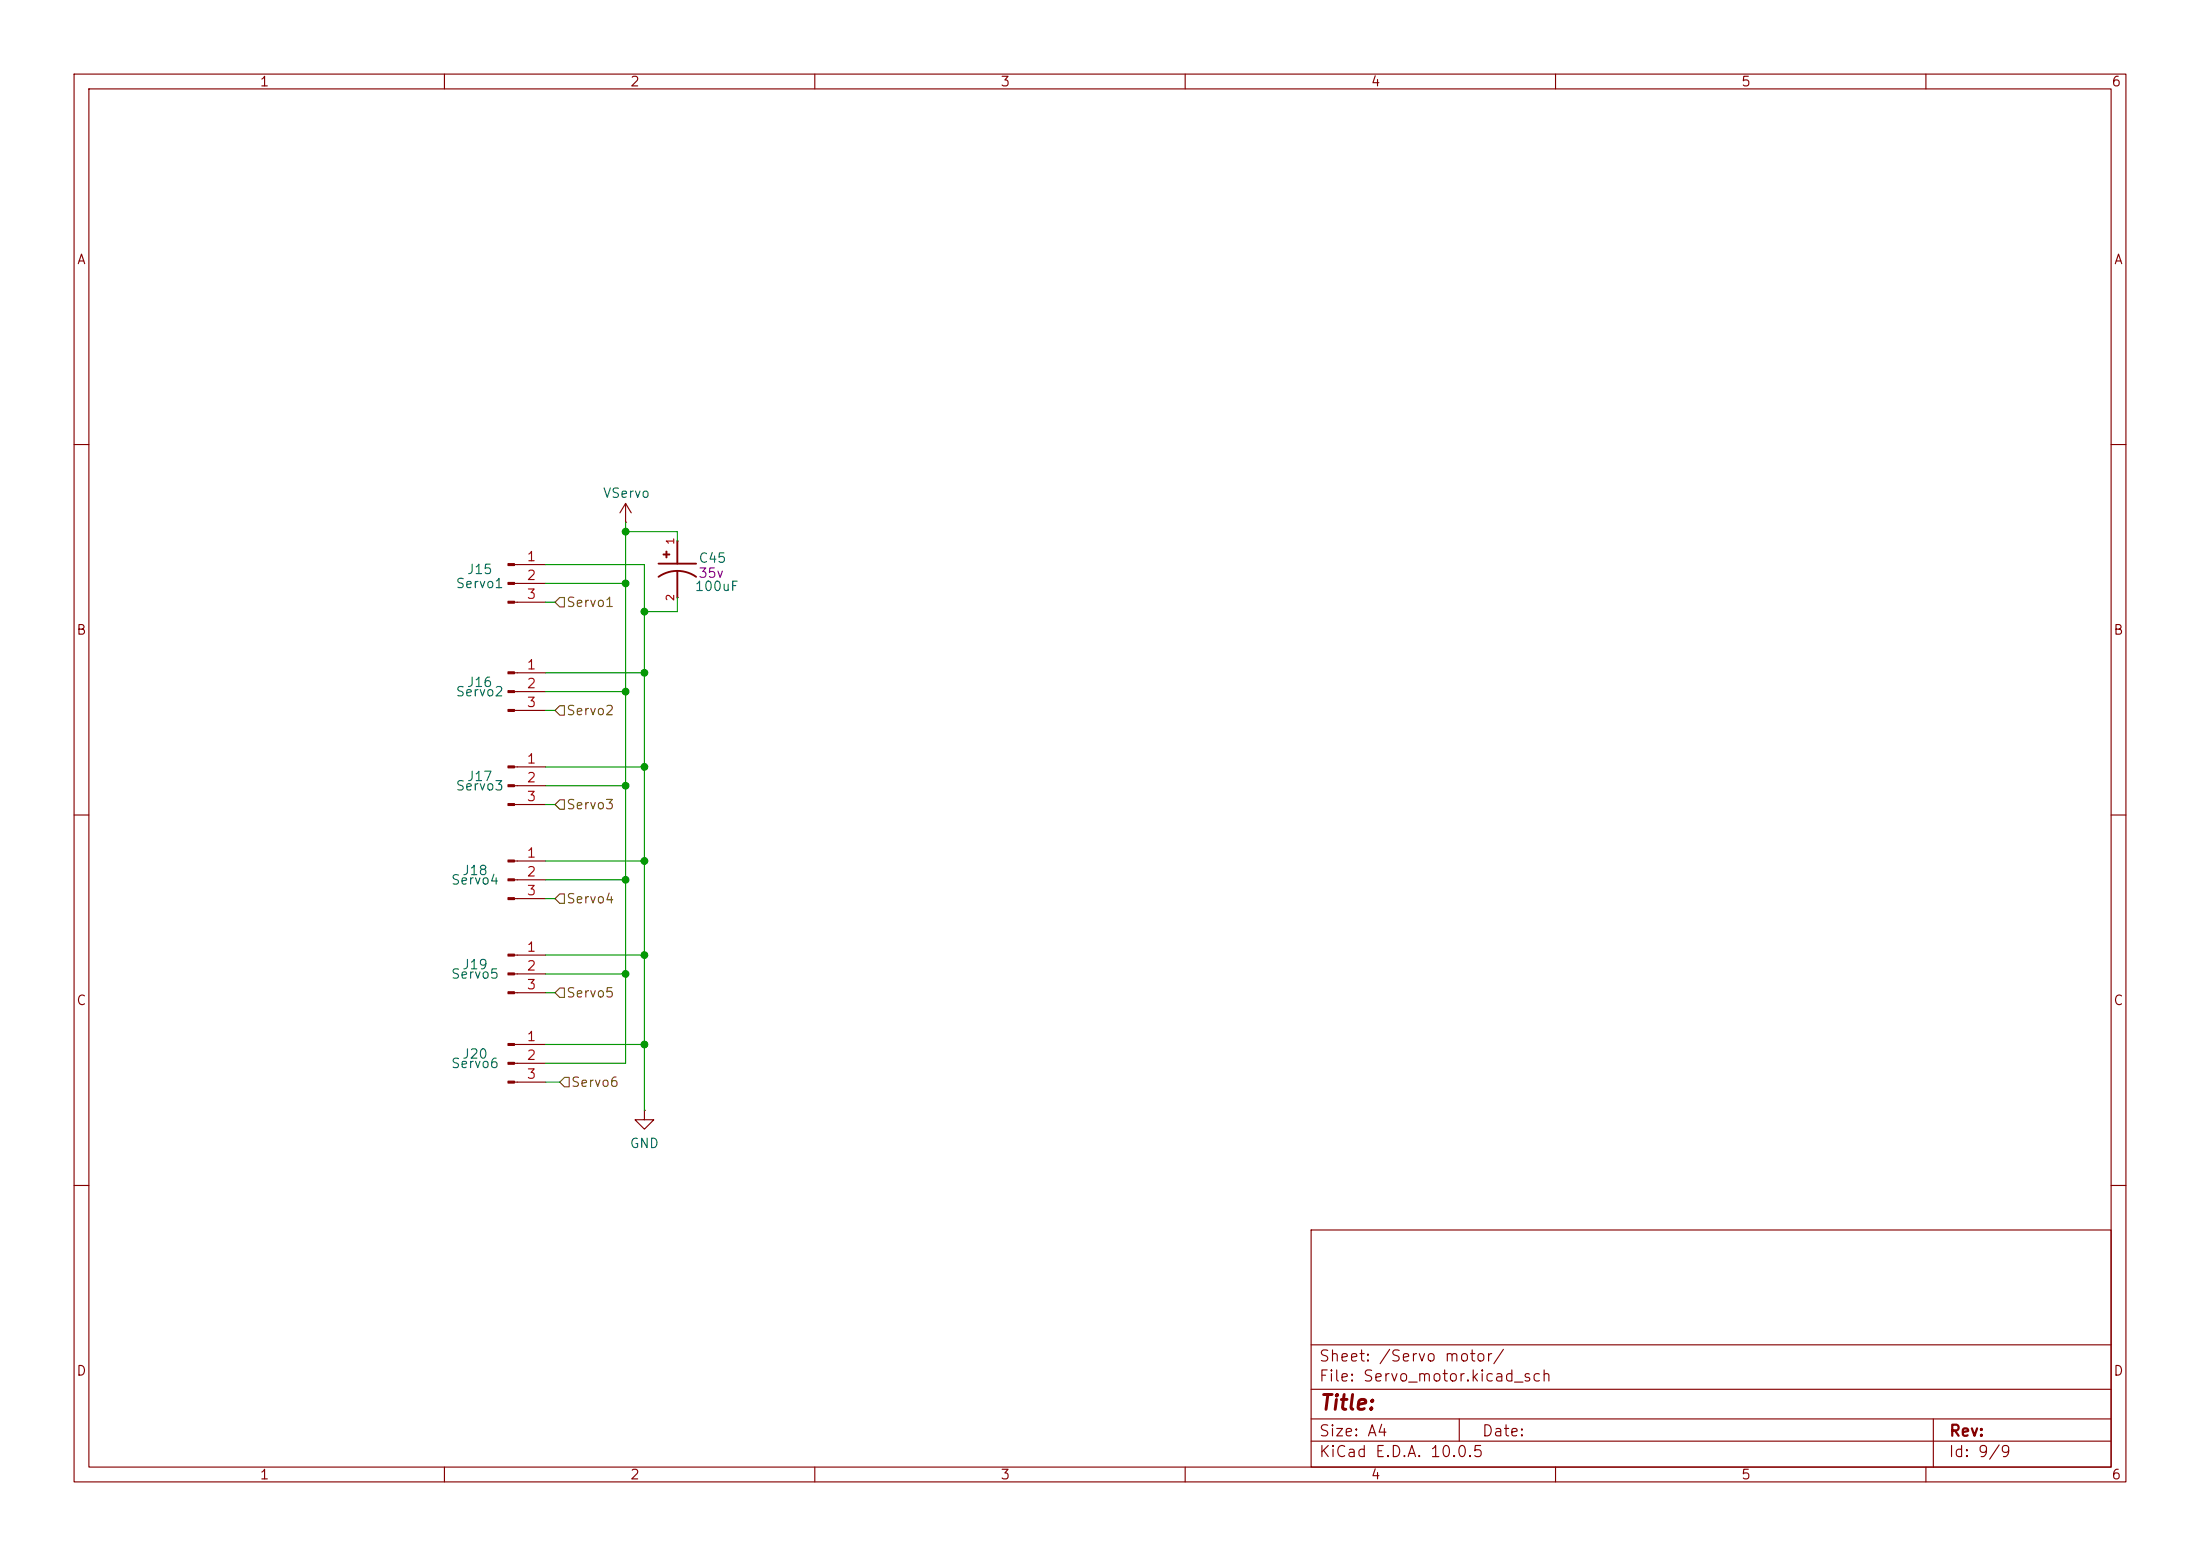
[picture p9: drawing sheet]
(kicad_sch
 (version 20260306)
 (generator "eeschema")
 (generator_version "10.0")
 (paper "A4")
 (lib_symbols
  (symbol "Connector:Conn_01x03_Pin"
   (pin_names
    (offset 1.016) (hide yes)) (exclude_from_sim no) (in_bom yes) (on_board yes)
   (in_pos_files yes)
   (duplicate_pin_numbers_are_jumpers no)
   (property "Reference" "J" (at 0 5.08 0) (show_name no) (do_not_autoplace no) (effects (font (size 1.27 1.27))))
   (property "Value" "Conn_01x03_Pin" (at 0 -5.08 0) (show_name no) (do_not_autoplace no) (effects (font (size 1.27 1.27))))
   (property "Footprint" "" (at 0 0 0) (show_name no) (do_not_autoplace no) (hide yes) (effects (font (size 1.27 1.27))))
   (property "Datasheet" "" (at 0 0 0) (show_name no) (do_not_autoplace no) (hide yes) (effects (font (size 1.27 1.27))))
   (property "Description" "Generic connector, single row, 01x03, script generated" (at 0 0 0) (show_name no) (do_not_autoplace no) (hide yes) (effects (font (size 1.27 1.27))))
   (property "ki_locked" "" (at 0 0 0) (show_name no) (do_not_autoplace no) (effects (font (size 1.27 1.27))))
   (symbol "Conn_01x03_Pin_1_1"
    (rectangle (start 0.8636 2.667) (end 0 2.413) (stroke (width 0.1524) (type default)) (fill (type outline)))
    (rectangle (start 0.8636 0.127) (end 0 -0.127) (stroke (width 0.1524) (type default)) (fill (type outline)))
    (rectangle (start 0.8636 -2.413) (end 0 -2.667) (stroke (width 0.1524) (type default)) (fill (type outline)))
    (polyline (pts (xy 1.27 2.54) (xy 0.8636 2.54)) (stroke (width 0.1524) (type default)) (fill (type none)))
    (polyline (pts (xy 1.27 0) (xy 0.8636 0)) (stroke (width 0.1524) (type default)) (fill (type none)))
    (polyline (pts (xy 1.27 -2.54) (xy 0.8636 -2.54)) (stroke (width 0.1524) (type default)) (fill (type none)))
    (pin passive line (at 5.08 2.54 180) (length 3.81) (name "Pin_1" (effects (font (size 1.27 1.27)))) (number "1" (effects (font (size 1.27 1.27)))))
    (pin passive line (at 5.08 0 180) (length 3.81) (name "Pin_2" (effects (font (size 1.27 1.27)))) (number "2" (effects (font (size 1.27 1.27)))))
    (pin passive line (at 5.08 -2.54 180) (length 3.81) (name "Pin_3" (effects (font (size 1.27 1.27)))) (number "3" (effects (font (size 1.27 1.27))))))
   (embedded_fonts no))
  (symbol "Library:A768EB226M1HLAE048"
   (pin_names
    (offset 1.016)) (exclude_from_sim no) (in_bom yes) (on_board yes)
   (in_pos_files yes)
   (duplicate_pin_numbers_are_jumpers no)
   (property "Reference" "C" (at -0.762 4.572 0) (show_name no) (do_not_autoplace no) (effects (font (size 1.27 1.27)) (justify left bottom)))
   (property "Value" "A768EB226M1HLAE048" (at -10.414 2.794 0) (show_name no) (do_not_autoplace no) (effects (font (size 1.27 1.27)) (justify left bottom)))
   (property "Footprint" "Library:CAPAE660X600N" (at -0.762 7.112 0) (show_name no) (do_not_autoplace no) (hide yes) (effects (font (size 1.27 1.27)) (justify bottom)))
   (property "Datasheet" "" (at 0 0 0) (show_name no) (do_not_autoplace no) (hide yes) (effects (font (size 1.27 1.27))))
   (property "Description" "" (at 0 0 0) (show_name no) (do_not_autoplace no) (hide yes) (effects (font (size 1.27 1.27))))
   (property "PARTREV" "" (at 1.27 4.826 0) (show_name no) (do_not_autoplace no) (hide yes) (effects (font (size 1.27 1.27)) (justify bottom)))
   (property "MANUFACTURER" "" (at 3.302 5.08 0) (show_name no) (do_not_autoplace no) (hide yes) (effects (font (size 1.27 1.27)) (justify bottom)))
   (property "MAXIMUM_PACKAGE_HEIGHT" "" (at 6.858 8.636 0) (show_name no) (do_not_autoplace no) (hide yes) (effects (font (size 1.27 1.27)) (justify bottom)))
   (property "STANDARD" "" (at 0 0 0) (show_name no) (do_not_autoplace no) (hide yes) (effects (font (size 1.27 1.27)) (justify bottom)))
   (symbol "A768EB226M1HLAE048_0_0"
    (polyline (pts (xy -3.81 0) (xy -0.762 0)) (stroke (width 0.254) (type default)) (fill (type none)))
    (rectangle (start -2.443 -1.532) (end -1.554 -1.405) (stroke (width 0.1) (type default)) (fill (type outline)))
    (rectangle (start -2.062 -1.913) (end -1.935 -1.024) (stroke (width 0.1) (type default)) (fill (type outline)))
    (polyline (pts (xy -0.762 2.54) (xy -0.762 -2.54)) (stroke (width 0.254) (type default)) (fill (type none)))
    (polyline (pts (xy 0.254 0) (xy 3.81 0)) (stroke (width 0.254) (type default)) (fill (type none)))
    (arc (start 1.016 -2.54) (mid 0.2151 0) (end 1.016 2.54) (stroke (width 0.254) (type default)) (fill (type none)))
    (pin passive line (at -3.81 0 0) (length 0) (name "" (effects (font (size 1.016 1.016)))) (number "1" (effects (font (size 1.016 1.016)))))
    (pin passive line (at 3.81 0 180) (length 0) (name "" (effects (font (size 1.016 1.016)))) (number "2" (effects (font (size 1.016 1.016))))))
   (embedded_fonts no))
  (symbol "power:+4V"
   (power global)
   (pin_numbers (hide yes))
   (pin_names
    (offset 0) (hide yes)) (exclude_from_sim no) (in_bom yes) (on_board yes)
   (in_pos_files yes)
   (duplicate_pin_numbers_are_jumpers no)
   (property "Reference" "#PWR" (at 0 -3.81 0) (show_name no) (do_not_autoplace no) (hide yes) (effects (font (size 1.27 1.27))))
   (property "Value" "+4V" (at 0 3.556 0) (show_name no) (do_not_autoplace no) (effects (font (size 1.27 1.27))))
   (property "Footprint" "" (at 0 0 0) (show_name no) (do_not_autoplace no) (hide yes) (effects (font (size 1.27 1.27))))
   (property "Datasheet" "" (at 0 0 0) (show_name no) (do_not_autoplace no) (hide yes) (effects (font (size 1.27 1.27))))
   (property "Description" "Power symbol creates a global label with name \"+4V\"" (at 0 0 0) (show_name no) (do_not_autoplace no) (hide yes) (effects (font (size 1.27 1.27))))
   (symbol "+4V_0_1"
    (polyline (pts (xy -0.762 1.27) (xy 0 2.54)) (stroke (width 0) (type default)) (fill (type none)))
    (polyline (pts (xy 0 2.54) (xy 0.762 1.27)) (stroke (width 0) (type default)) (fill (type none)))
    (polyline (pts (xy 0 0) (xy 0 2.54)) (stroke (width 0) (type default)) (fill (type none))))
   (symbol "+4V_1_1"
    (pin power_in line (at 0 0 90) (length 0) (name "" (effects (font (size 1.27 1.27)))) (number "1" (effects (font (size 1.27 1.27))))))
   (embedded_fonts no))
  (symbol "power:GND"
   (power global)
   (pin_numbers (hide yes))
   (pin_names
    (offset 0) (hide yes)) (exclude_from_sim no) (in_bom yes) (on_board yes)
   (in_pos_files yes)
   (duplicate_pin_numbers_are_jumpers no)
   (property "Reference" "#PWR" (at 0 -6.35 0) (show_name no) (do_not_autoplace no) (hide yes) (effects (font (size 1.27 1.27))))
   (property "Value" "GND" (at 0 -3.81 0) (show_name no) (do_not_autoplace no) (effects (font (size 1.27 1.27))))
   (property "Footprint" "" (at 0 0 0) (show_name no) (do_not_autoplace no) (hide yes) (effects (font (size 1.27 1.27))))
   (property "Datasheet" "" (at 0 0 0) (show_name no) (do_not_autoplace no) (hide yes) (effects (font (size 1.27 1.27))))
   (property "Description" "Power symbol creates a global label with name \"GND\" , ground" (at 0 0 0) (show_name no) (do_not_autoplace no) (hide yes) (effects (font (size 1.27 1.27))))
   (symbol "GND_0_1"
    (polyline (pts (xy 0 0) (xy 0 -1.27) (xy 1.27 -1.27) (xy 0 -2.54) (xy -1.27 -1.27) (xy 0 -1.27)) (stroke (width 0) (type default)) (fill (type none))))
   (symbol "GND_1_1"
    (pin power_in line (at 0 0 270) (length 0) (name "" (effects (font (size 1.27 1.27)))) (number "1" (effects (font (size 1.27 1.27))))))
   (embedded_fonts no)))
 (junction
  (at 86.995 90.805)
  (diameter 0)
  (color 0 0 0 0))
 (junction
  (at 84.455 106.045)
  (diameter 0)
  (color 0 0 0 0))
 (junction
  (at 84.455 71.755)
  (diameter 0)
  (color 0 0 0 0))
 (junction
  (at 86.995 116.205)
  (diameter 0)
  (color 0 0 0 0))
 (junction
  (at 84.455 78.74)
  (diameter 0)
  (color 0 0 0 0))
 (junction
  (at 84.455 131.445)
  (diameter 0)
  (color 0 0 0 0))
 (junction
  (at 86.995 82.55)
  (diameter 0)
  (color 0 0 0 0))
 (junction
  (at 84.455 118.745)
  (diameter 0)
  (color 0 0 0 0))
 (junction
  (at 86.995 103.505)
  (diameter 0)
  (color 0 0 0 0))
 (junction
  (at 84.455 93.345)
  (diameter 0)
  (color 0 0 0 0))
 (junction
  (at 86.995 140.97)
  (diameter 0)
  (color 0 0 0 0))
 (junction
  (at 86.995 128.905)
  (diameter 0)
  (color 0 0 0 0))
 (wire
  (pts (xy 73.66 106.045) (xy 84.455 106.045))
  (stroke (width 0) (type default)))
 (wire
  (pts (xy 73.66 128.905) (xy 86.995 128.905))
  (stroke (width 0) (type default)))
 (wire
  (pts (xy 73.66 93.345) (xy 84.455 93.345))
  (stroke (width 0) (type default)))
 (wire
  (pts (xy 73.66 108.585) (xy 74.93 108.585))
  (stroke (width 0) (type default)))
 (wire
  (pts (xy 84.455 78.74) (xy 84.455 93.345))
  (stroke (width 0) (type default)))
 (wire
  (pts (xy 73.66 121.285) (xy 74.93 121.285))
  (stroke (width 0) (type default)))
 (wire
  (pts (xy 86.995 140.97) (xy 86.995 149.86))
  (stroke (width 0) (type default)))
 (wire
  (pts (xy 73.66 78.74) (xy 84.455 78.74))
  (stroke (width 0) (type default)))
 (wire
  (pts (xy 91.44 73.025) (xy 91.44 71.755))
  (stroke (width 0) (type default)))
 (wire
  (pts (xy 86.995 82.55) (xy 86.995 90.805))
  (stroke (width 0) (type default)))
 (wire
  (pts (xy 91.44 82.55) (xy 86.995 82.55))
  (stroke (width 0) (type default)))
 (wire
  (pts (xy 73.66 103.505) (xy 86.995 103.505))
  (stroke (width 0) (type default)))
 (wire
  (pts (xy 73.66 131.445) (xy 84.455 131.445))
  (stroke (width 0) (type default)))
 (wire
  (pts (xy 73.66 140.97) (xy 86.995 140.97))
  (stroke (width 0) (type default)))
 (wire
  (pts (xy 73.66 116.205) (xy 86.995 116.205))
  (stroke (width 0) (type default)))
 (wire
  (pts (xy 73.66 133.985) (xy 74.93 133.985))
  (stroke (width 0) (type default)))
 (wire
  (pts (xy 91.44 71.755) (xy 84.455 71.755))
  (stroke (width 0) (type default)))
 (wire
  (pts (xy 84.455 93.345) (xy 84.455 106.045))
  (stroke (width 0) (type default)))
 (wire
  (pts (xy 84.455 71.755) (xy 84.455 78.74))
  (stroke (width 0) (type default)))
 (wire
  (pts (xy 73.66 95.885) (xy 74.93 95.885))
  (stroke (width 0) (type default)))
 (wire
  (pts (xy 84.455 131.445) (xy 84.455 118.745))
  (stroke (width 0) (type default)))
 (wire
  (pts (xy 84.455 118.745) (xy 84.455 106.045))
  (stroke (width 0) (type default)))
 (wire
  (pts (xy 73.66 76.2) (xy 86.995 76.2))
  (stroke (width 0) (type default)))
 (wire
  (pts (xy 86.995 128.905) (xy 86.995 140.97))
  (stroke (width 0) (type default)))
 (wire
  (pts (xy 86.995 103.505) (xy 86.995 116.205))
  (stroke (width 0) (type default)))
 (wire
  (pts (xy 84.455 143.51) (xy 84.455 131.445))
  (stroke (width 0) (type default)))
 (wire
  (pts (xy 73.66 81.28) (xy 74.93 81.28))
  (stroke (width 0) (type default)))
 (wire
  (pts (xy 86.995 76.2) (xy 86.995 82.55))
  (stroke (width 0) (type default)))
 (wire
  (pts (xy 73.66 146.05) (xy 75.565 146.05))
  (stroke (width 0) (type default)))
 (wire
  (pts (xy 73.66 143.51) (xy 84.455 143.51))
  (stroke (width 0) (type default)))
 (wire
  (pts (xy 84.455 70.485) (xy 84.455 71.755))
  (stroke (width 0) (type default)))
 (wire
  (pts (xy 73.66 90.805) (xy 86.995 90.805))
  (stroke (width 0) (type default)))
 (wire
  (pts (xy 91.44 80.645) (xy 91.44 82.55))
  (stroke (width 0) (type default)))
 (wire
  (pts (xy 73.66 118.745) (xy 84.455 118.745))
  (stroke (width 0) (type default)))
 (wire
  (pts (xy 86.995 90.805) (xy 86.995 103.505))
  (stroke (width 0) (type default)))
 (wire
  (pts (xy 86.995 116.205) (xy 86.995 128.905))
  (stroke (width 0) (type default)))
 (hierarchical_label "Servo6"
  (shape input)
  (at 75.565 146.05 0)
  (effects (font (size 1.27 1.27)) (justify left)))
 (hierarchical_label "Servo1"
  (shape input)
  (at 74.93 81.28 0)
  (effects (font (size 1.27 1.27)) (justify left)))
 (hierarchical_label "Servo3"
  (shape input)
  (at 74.93 108.585 0)
  (effects (font (size 1.27 1.27)) (justify left)))
 (hierarchical_label "Servo5"
  (shape input)
  (at 74.93 133.985 0)
  (effects (font (size 1.27 1.27)) (justify left)))
 (hierarchical_label "Servo2"
  (shape input)
  (at 74.93 95.885 0)
  (effects (font (size 1.27 1.27)) (justify left)))
 (hierarchical_label "Servo4"
  (shape input)
  (at 74.93 121.285 0)
  (effects (font (size 1.27 1.27)) (justify left)))
 (symbol
  (lib_id "Connector:Conn_01x03_Pin")
  (at 68.58 78.74 0)
  (unit 1)
  (body_style 1)
  (exclude_from_sim no)
  (in_bom yes)
  (on_board yes)
  (in_pos_files yes)
  (dnp no)
  (property "Reference" "J15" (at 64.77 76.835 0) (show_name no) (do_not_autoplace no) (effects (font (size 1.27 1.27))))
  (property "Value" "Servo1" (at 64.77 78.74 0) (show_name no) (do_not_autoplace no) (effects (font (size 1.27 1.27))))
  (property "Footprint" "Connector_PinHeader_2.54mm:PinHeader_1x03_P2.54mm_Vertical" (at 68.58 78.74 0) (hide yes) (show_name no) (do_not_autoplace no) (effects (font (size 1.27 1.27))))
  (property "Datasheet" "" (at 68.58 78.74 0) (hide yes) (show_name no) (do_not_autoplace no) (effects (font (size 1.27 1.27))))
  (property "Description" "Generic connector, single row, 01x03, script generated" (at 68.58 78.74 0) (hide yes) (show_name no) (do_not_autoplace no) (effects (font (size 1.27 1.27))))
  (pin "2")
  (pin "1")
  (pin "3"))
 (symbol
  (lib_id "Connector:Conn_01x03_Pin")
  (at 68.58 131.445 0)
  (unit 1)
  (body_style 1)
  (exclude_from_sim no)
  (in_bom yes)
  (on_board yes)
  (in_pos_files yes)
  (dnp no)
  (property "Reference" "J19" (at 64.135 130.175 0) (show_name no) (do_not_autoplace no) (effects (font (size 1.27 1.27))))
  (property "Value" "Servo5" (at 64.135 131.445 0) (show_name no) (do_not_autoplace no) (effects (font (size 1.27 1.27))))
  (property "Footprint" "Connector_PinHeader_2.54mm:PinHeader_1x03_P2.54mm_Vertical" (at 68.58 131.445 0) (hide yes) (show_name no) (do_not_autoplace no) (effects (font (size 1.27 1.27))))
  (property "Datasheet" "" (at 68.58 131.445 0) (hide yes) (show_name no) (do_not_autoplace no) (effects (font (size 1.27 1.27))))
  (property "Description" "Generic connector, single row, 01x03, script generated" (at 68.58 131.445 0) (hide yes) (show_name no) (do_not_autoplace no) (effects (font (size 1.27 1.27))))
  (pin "2")
  (pin "1")
  (pin "3"))
 (symbol
  (lib_id "power:GND")
  (at 86.995 149.86 0)
  (unit 1)
  (body_style 1)
  (exclude_from_sim no)
  (in_bom yes)
  (on_board yes)
  (in_pos_files yes)
  (dnp no)
  (fields_autoplaced yes)
  (property "Reference" "#PWR0136" (at 86.995 156.21 0) (hide yes) (show_name no) (do_not_autoplace no) (effects (font (size 1.27 1.27))))
  (property "Value" "GND" (at 86.995 154.305 0) (show_name no) (do_not_autoplace no) (effects (font (size 1.27 1.27))))
  (property "Footprint" "" (at 86.995 149.86 0) (hide yes) (show_name no) (do_not_autoplace no) (effects (font (size 1.27 1.27))))
  (property "Datasheet" "" (at 86.995 149.86 0) (hide yes) (show_name no) (do_not_autoplace no) (effects (font (size 1.27 1.27))))
  (property "Description" "Power symbol creates a global label with name \"GND\" , ground" (at 86.995 149.86 0) (hide yes) (show_name no) (do_not_autoplace no) (effects (font (size 1.27 1.27))))
  (pin "1"))
 (symbol
  (lib_id "power:+4V")
  (at 84.455 70.485 0)
  (unit 1)
  (body_style 1)
  (exclude_from_sim no)
  (in_bom yes)
  (on_board yes)
  (in_pos_files yes)
  (dnp no)
  (property "Reference" "#PWR0135" (at 84.455 74.295 0) (hide yes) (show_name no) (do_not_autoplace no) (effects (font (size 1.27 1.27))))
  (property "Value" "VServo" (at 84.582 66.548 0) (show_name no) (do_not_autoplace no) (effects (font (size 1.27 1.27))))
  (property "Footprint" "" (at 84.455 70.485 0) (hide yes) (show_name no) (do_not_autoplace no) (effects (font (size 1.27 1.27))))
  (property "Datasheet" "" (at 84.455 70.485 0) (hide yes) (show_name no) (do_not_autoplace no) (effects (font (size 1.27 1.27))))
  (property "Description" "Power symbol creates a global label with name \"+4V\"" (at 84.455 70.485 0) (hide yes) (show_name no) (do_not_autoplace no) (effects (font (size 1.27 1.27))))
  (pin "1"))
 (symbol
  (lib_id "Connector:Conn_01x03_Pin")
  (at 68.58 106.045 0)
  (unit 1)
  (body_style 1)
  (exclude_from_sim no)
  (in_bom yes)
  (on_board yes)
  (in_pos_files yes)
  (dnp no)
  (property "Reference" "J17" (at 64.77 104.775 0) (show_name no) (do_not_autoplace no) (effects (font (size 1.27 1.27))))
  (property "Value" "Servo3" (at 64.77 106.045 0) (show_name no) (do_not_autoplace no) (effects (font (size 1.27 1.27))))
  (property "Footprint" "Connector_PinHeader_2.54mm:PinHeader_1x03_P2.54mm_Vertical" (at 68.58 106.045 0) (hide yes) (show_name no) (do_not_autoplace no) (effects (font (size 1.27 1.27))))
  (property "Datasheet" "" (at 68.58 106.045 0) (hide yes) (show_name no) (do_not_autoplace no) (effects (font (size 1.27 1.27))))
  (property "Description" "Generic connector, single row, 01x03, script generated" (at 68.58 106.045 0) (hide yes) (show_name no) (do_not_autoplace no) (effects (font (size 1.27 1.27))))
  (pin "2")
  (pin "1")
  (pin "3"))
 (symbol
  (lib_id "Connector:Conn_01x03_Pin")
  (at 68.58 118.745 0)
  (unit 1)
  (body_style 1)
  (exclude_from_sim no)
  (in_bom yes)
  (on_board yes)
  (in_pos_files yes)
  (dnp no)
  (property "Reference" "J18" (at 64.135 117.475 0) (show_name no) (do_not_autoplace no) (effects (font (size 1.27 1.27))))
  (property "Value" "Servo4" (at 64.135 118.745 0) (show_name no) (do_not_autoplace no) (effects (font (size 1.27 1.27))))
  (property "Footprint" "Connector_PinHeader_2.54mm:PinHeader_1x03_P2.54mm_Vertical" (at 68.58 118.745 0) (hide yes) (show_name no) (do_not_autoplace no) (effects (font (size 1.27 1.27))))
  (property "Datasheet" "" (at 68.58 118.745 0) (hide yes) (show_name no) (do_not_autoplace no) (effects (font (size 1.27 1.27))))
  (property "Description" "Generic connector, single row, 01x03, script generated" (at 68.58 118.745 0) (hide yes) (show_name no) (do_not_autoplace no) (effects (font (size 1.27 1.27))))
  (pin "2")
  (pin "1")
  (pin "3"))
 (symbol
  (lib_id "Connector:Conn_01x03_Pin")
  (at 68.58 143.51 0)
  (unit 1)
  (body_style 1)
  (exclude_from_sim no)
  (in_bom yes)
  (on_board yes)
  (in_pos_files yes)
  (dnp no)
  (property "Reference" "J20" (at 64.135 142.24 0) (show_name no) (do_not_autoplace no) (effects (font (size 1.27 1.27))))
  (property "Value" "Servo6" (at 64.135 143.51 0) (show_name no) (do_not_autoplace no) (effects (font (size 1.27 1.27))))
  (property "Footprint" "Connector_PinHeader_2.54mm:PinHeader_1x03_P2.54mm_Vertical" (at 68.58 143.51 0) (hide yes) (show_name no) (do_not_autoplace no) (effects (font (size 1.27 1.27))))
  (property "Datasheet" "" (at 68.58 143.51 0) (hide yes) (show_name no) (do_not_autoplace no) (effects (font (size 1.27 1.27))))
  (property "Description" "Generic connector, single row, 01x03, script generated" (at 68.58 143.51 0) (hide yes) (show_name no) (do_not_autoplace no) (effects (font (size 1.27 1.27))))
  (pin "2")
  (pin "1")
  (pin "3"))
 (symbol
  (lib_id "Connector:Conn_01x03_Pin")
  (at 68.58 93.345 0)
  (unit 1)
  (body_style 1)
  (exclude_from_sim no)
  (in_bom yes)
  (on_board yes)
  (in_pos_files yes)
  (dnp no)
  (property "Reference" "J16" (at 64.77 92.075 0) (show_name no) (do_not_autoplace no) (effects (font (size 1.27 1.27))))
  (property "Value" "Servo2" (at 64.77 93.345 0) (show_name no) (do_not_autoplace no) (effects (font (size 1.27 1.27))))
  (property "Footprint" "Connector_PinHeader_2.54mm:PinHeader_1x03_P2.54mm_Vertical" (at 68.58 93.345 0) (hide yes) (show_name no) (do_not_autoplace no) (effects (font (size 1.27 1.27))))
  (property "Datasheet" "" (at 68.58 93.345 0) (hide yes) (show_name no) (do_not_autoplace no) (effects (font (size 1.27 1.27))))
  (property "Description" "Generic connector, single row, 01x03, script generated" (at 68.58 93.345 0) (hide yes) (show_name no) (do_not_autoplace no) (effects (font (size 1.27 1.27))))
  (pin "2")
  (pin "1")
  (pin "3"))
 (symbol
  (lib_id "Library:A768EB226M1HLAE048")
  (at 91.44 76.835 270)
  (unit 1)
  (body_style 1)
  (exclude_from_sim no)
  (in_bom yes)
  (on_board yes)
  (in_pos_files yes)
  (dnp no)
  (property "Reference" "C45" (at 94.234 75.311 90) (show_name no) (do_not_autoplace no) (effects (font (size 1.27 1.27)) (justify left)))
  (property "Value" "100uF" (at 93.726 79.121 90) (show_name no) (do_not_autoplace no) (effects (font (size 1.27 1.27)) (justify left)))
  (property "Footprint" "Library:CAPAE660X600N" (at 98.552 76.073 0) (hide yes) (show_name no) (do_not_autoplace no) (effects (font (size 1.27 1.27)) (justify bottom)))
  (property "Datasheet" "" (at 91.44 76.835 0) (hide yes) (show_name no) (do_not_autoplace no) (effects (font (size 1.27 1.27))))
  (property "Description" "" (at 91.44 76.835 0) (hide yes) (show_name no) (do_not_autoplace no) (effects (font (size 1.27 1.27))))
  (property "PARTREV" "" (at 96.266 78.105 0) (hide yes) (show_name no) (do_not_autoplace no) (effects (font (size 1.27 1.27)) (justify bottom)))
  (property "MANUFACTURER" "" (at 96.52 80.137 0) (hide yes) (show_name no) (do_not_autoplace no) (effects (font (size 1.27 1.27)) (justify bottom)))
  (property "MAXIMUM_PACKAGE_HEIGHT" "" (at 100.076 83.693 0) (hide yes) (show_name no) (do_not_autoplace no) (effects (font (size 1.27 1.27)) (justify bottom)))
  (property "STANDARD" "" (at 91.44 76.835 0) (hide yes) (show_name no) (do_not_autoplace no) (effects (font (size 1.27 1.27)) (justify bottom)))
  (property "voltage" "35v" (at 96.012 77.343 90) (show_name no) (do_not_autoplace no) (effects (font (size 1.27 1.27))))
  (property "Field10" "" (at 91.44 76.835 90) (hide yes) (show_name no) (do_not_autoplace no) (effects (font (size 1.27 1.27))))
  (pin "1")
  (pin "2")))
